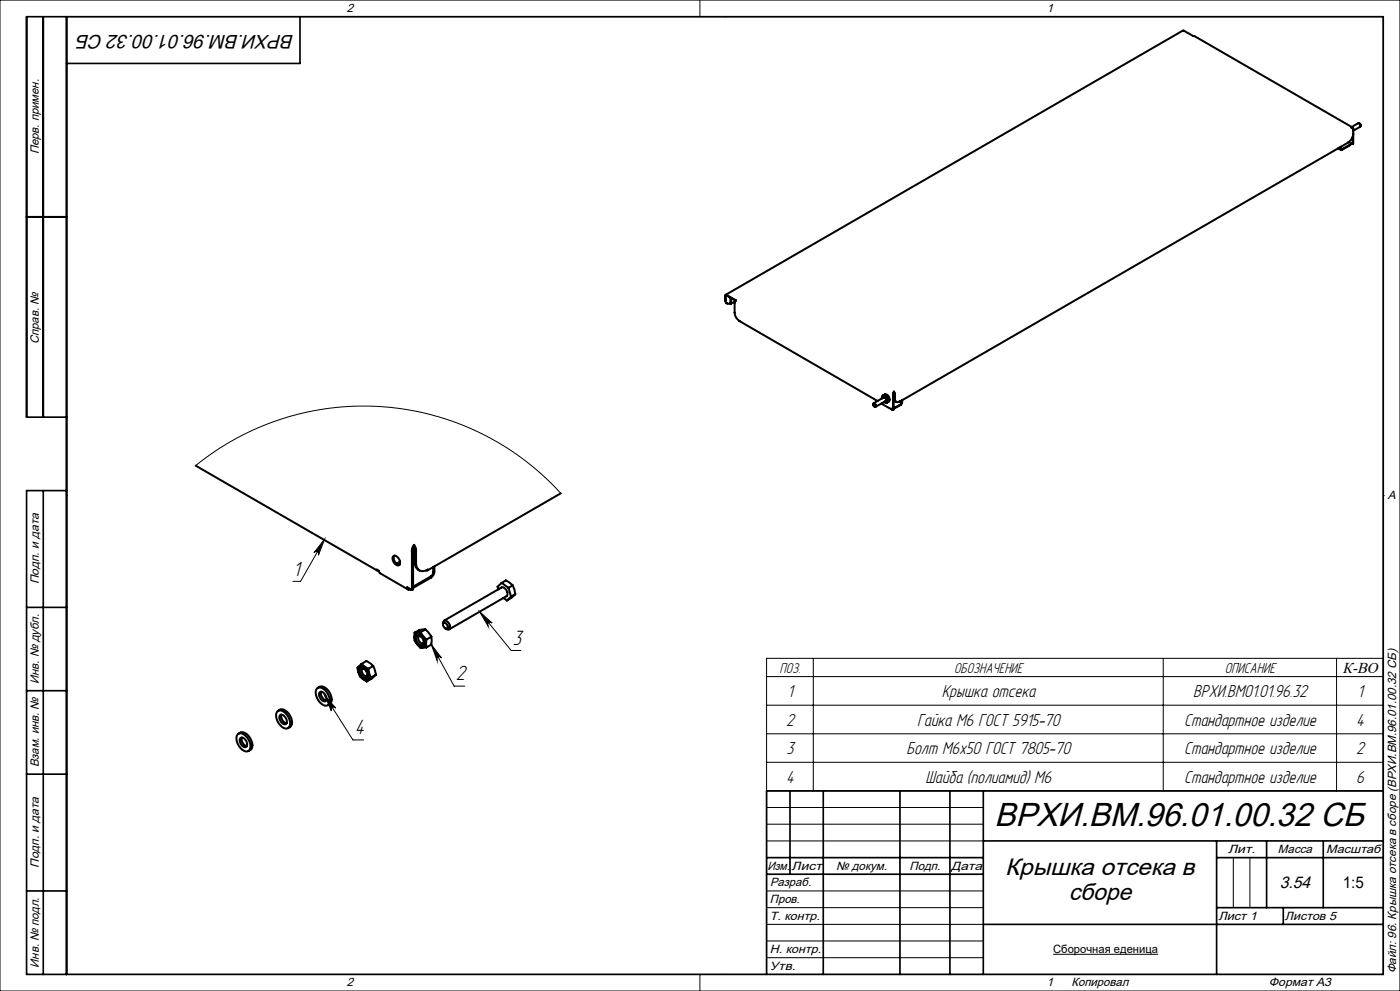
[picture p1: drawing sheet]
<svg xmlns="http://www.w3.org/2000/svg" width="420mm" height="297mm" viewBox="0 0 420 297" stroke-linecap="round" stroke-linejoin="round" font-family="sans-serif">
<g fill="none" stroke="#000" stroke-width=".6">
<path d="M405.5 38.1l2-1.2a.69 .69 0 0 1 .6 1.1l-2.1 1.2M405.8 38.2l-47.5-27.4h-.3l-3.1-1.6-137.2 79.2M406 38.6l-.2-.4h-.4l.6 .6M406 38.6l-.2 4.6M406 38.6h-.1M407.8 37l.3 .2 .1 .5M401.4 44.4l.9 .5M405.4 42.9l-.4 .6-2.6 1.5-.2-.2v-.8M405.8 43.2l-.5-.3-.2 .4-2.6 1.5-.2-.1v-.7M405.8 40.9v2.3M406 40.1a3.7 3.7 0 0 1-1.5 2.6l-134.7 77.7M8 65h12"/>
<path d="M218.1 90.9l-.5-.7v-1.7l.1-.2 3.1 1.7-.4 .7v3a3.3 3.3 0 0 0 1.5 2.5l41.4 24M219.1 89.4v1.4a.86 .86 0 0 1-1 .1 .86 .86 0 0 1-.4-.9v-1.4l.2-.1 2.8 1.6M219.1 89.4l.2 .1M219.3 89.5v1.4h-.3M219.3 89.3l-.2 .1M219.4 89.4l-.1 .1M220.6 90.3l-1.4 .7M264.6 119.4a.67 .67 0 0 1 .4-.9 .67 .67 0 0 1 .9 .6 .92 .92 0 0 1 .4 .9 .92 .92 0 0 1-.7 .8l-.4-.3M265 119.2a.6 .6 0 0 1 .7 .3 .6 .6 0 0 1-.1 .7M265 118.5a1.36 1.36 0 0 1 1.2 2.1M265 118.5l-.2 .1M265.2 119.1l-3.1 1.8"/>
<path d="M265.3 118.4a1.37 1.37 0 0 1 1.2 2M265.3 118.4a1.23 1.23 0 0 1 1.4 .5 1.23 1.23 0 0 1-.2 1.5M265.3 118.4l-.3 .1M267.9 118.2v4.6M268.1 118.1l-.2 .1M268.1 118.1l-.2 4.7M268.2 117.4l.2 .8M268.2 117.4l-.3 .8M268.2 117.5l-.1 .6M268.2 117.5l.1 .6M268.2 117.4v.1M268.3 118.1v1.7l.6 .6"/>
<path d="M268.3 118.7l-.2 .1M268.3 118.1l.1 .1M268.4 118.2v1.3a.86 .86 0 0 0 .4 .9 .86 .86 0 0 0 1-.1l-.1 .1M270.7 119.9l-.1 .9-.3 .5-2.2 1.3M58.7 139.6l54.4 31.4M262 121.3v-.3a.52 .52 0 0 1 .7 .2 .52 .52 0 0 1-.2 .7l-.2-.1M262 121.1a.35 .35 0 0 1 .5 .2 .35 .35 0 0 1-.2 .5l-.3-.4zM264.4 120.9l3.1 1.8M265.8 120.1l-3.1 1.8M266.2 120.6l-.2 .1M266.5 120.4l-.3 .2M267.8 122.7l-.4-.2 .5 .3"/>
<path d="M267.8 122.7h.1M270.5 120v.8l-.3 .4-2.1 1.2M168.2 147.8l-40 23.2M113.3 170.9l-.2 .1-.1-.3 .7 .4 .3 .7 8.5 4.9M117.9 166.8l.2-.2a1.93 1.93 0 0 1 1.7 2.7 1.83 1.83 0 0 1-1.9-2.5zM118.3 166.5a2.03 2.03 0 0 0 1.6 2.8M120 168.3l-1 .6M123.2 176.6a.65 .65 0 0 1-.7 .1 .65 .65 0 0 1-.3-.7l1.4 .8M123.2 176.6h.1M123.6 165.4v11.4M123.9 165.2l-.3 .2M123.9 165.2v11.4l-.3 .2"/>
<path d="M124.2 163.3l-.5 .8-.1 1.3M124.2 163.7l-.3 .6v.9M124.2 163.3l.6 1.1v1M124.2 163.7l.3 .7v.8M124.2 163.3v.4M124.5 165.2a6.6 6.6 0 0 0 .6 5.2l.7 .6M124.5 165.2l.3 .2M124.8 165.4a6.6 6.6 0 0 0 .6 5.2 2.12 2.12 0 0 0 2.9 .1l-.1 .3-.2-.1M130 170l-.1 1.9-.5 .7-5.5 3.2M130.3 169.8v1.5a2.34 2.34 0 0 1-1 1.8l-5.4 3.1M150.5 174.7l1.3-.7 2 1.4M150.5 174.7l-1.2 1.2 .2 .7"/>
<path d="M150.5 174.7l2 1.5M151 179.2l1.1 .7M152.5 176.2l.8 2.6M153.3 178.8l-1.2 1.1M153.8 175.4l.8 2.7M153.8 175.4l-1.3 .8M154.6 178.1l-1.2 1.1-1.3 .7M154.6 178.1l-1.3 .7M108.5 199l-1.1 1a3.9 3.9 0 0 0 2.6 4.2M108.5 199l2 1.4M108.5 199l1.4-.9 2.1 1.5M112 199.6l.7 2.6"/>
<path d="M112 199.6l-1.5 .8M124.4 189.6a3.7 3.7 0 0 0 2 4.6l1.6-.2M124.6 190.2a1.61 1.61 0 0 1 2.4 .9l.3 .6a1.41 1.41 0 0 1-.7 2.3 2.99 2.99 0 0 1-2-3.8zM124.9 190.7a1.32 1.32 0 0 1 2 .9 1.29 1.29 0 0 1-.3 1.9 2.19 2.19 0 0 1-1.7-2.8zM126.2 189.5l-1.8 .1M126.2 189.5l1.8 2.2M126.2 190.7h-.5a1.41 1.41 0 0 0 1.2 2.1l.3-.4M127.6 188.6l1.8 2.2M127.6 188.6a4.9 4.9 0 0 0-3.2 1M127.6 188.6l-1.4 .9M128 191.7v2.3M129.4 190.8v2.4l-1.4 .8"/>
<path d="M129.4 190.8l-1.4 .9M132.9 187.1a.76 .76 0 0 1 .2-1 .76 .76 0 0 1 1 .1l.7 .7a1.2 1.2 0 0 1-.3 1.8l-.9-.4M133.1 186.7a1.16 1.16 0 0 1 1 1.7 1.15 1.15 0 0 1-1-1.7zM133.2 186l17.3-9.9a1.73 1.73 0 0 1 1.4 2.6l-17.2 9.9M71.5 219.9a1.84 1.84 0 0 1 2.8 .3l.8 1.2a2.52 2.52 0 0 1 0 3.4l-.6 .3M83.2 213.2a2.13 2.13 0 0 1 2.9 1l.4 .6a2.33 2.33 0 0 1-.4 3.6 3.8 3.8 0 0 1-2.9-5.2zM83.4 213a2.05 2.05 0 0 1 3.2 .9l.4 .6a2.56 2.56 0 0 1 0 3.4l-.6 .3M84.1 214.3a1.85 1.85 0 0 1 1.7 2.7 1.8 1.8 0 0 1-1.7-2.7zM84.5 214.2a2.15 2.15 0 0 0 1.5 2.5M95.1 206.3a2.05 2.05 0 0 1 2.9 1.1l.4 .6a2.58 2.58 0 0 1 0 3.3 2.72 2.72 0 0 1-3.3-2.1 2.82 2.82 0 0 1 0-2.9zM95.3 206.2a2.05 2.05 0 0 1 3.2 .8l.4 .6a2.56 2.56 0 0 1 0 3.4l-.6 .3M96 207.4a1.8 1.8 0 0 1 1.7 2.7 1.82 1.82 0 0 1-1.7-2.7z"/>
<path d="M96.3 207.3a2.21 2.21 0 0 0 1.6 2.6M107.6 200.1a1.41 1.41 0 0 1 2.4 .6l.3 .6a1.56 1.56 0 0 1-.4 2.4 2.94 2.94 0 0 1-2.3-3.6zM108.2 200.2a2.03 2.03 0 0 1 1.9 2.9 1.65 1.65 0 0 1-2.2-1.8zM109.3 200.4h-.5a1.41 1.41 0 0 0 1.2 2.2l.2-.4M110.5 200.4l.8 2.7M111.3 203.1l-1.3 1.1M112.7 202.2l-1.2 1.2-1.5 .8M112.7 202.2l-1.4 .9M71.3 220.1a2.05 2.05 0 0 1 2.9 1l.4 .6a2.69 2.69 0 0 1 0 3.4 2.73 2.73 0 0 1-3.3-2.1 2.88 2.88 0 0 1 0-2.9zM72.2 221.2a1.82 1.82 0 0 1 1.7 2.6 1.8 1.8 0 0 1-1.7-2.6zM72.6 221a2.19 2.19 0 0 0 1.5 2.6"/>
</g>
<g fill="none" stroke="#000" stroke-width=".3">
<path d="M0 0h420v297h-420zM20 5h395v287h-395zM210 0v5M217.5 5h.1M58.7 139.6l5.4-4.1 6.9-4.2 6.5-3.1 8.4-3.1 6.7-1.7 8.3-1.3 6.1-.4 8.2 .2 8.4 1.1 7.5 1.8 6.4 2.1 7.2 3.1 7.5 4.3 5.4 3.7 5.9 5 4.7 4.8M20 148.5h.1M415 148.5h.1M97.3 161.7l-1.8 4.7a.78 .78 0 0 0-.3-1 .78 .78 0 0 0-1 .2zM97.3 161.7l-7.1 12.5h-2.3M129.4 193.2l3.1 4a.77 .77 0 0 0-1-.3 .77 .77 0 0 0-.4 1zM129.4 193.2l6.8 12.4h3.3M143.9 183.3l3.7 3.4a.77 .77 0 0 0-1-.1 .77 .77 0 0 0-.2 1.1z"/>
<path d="M143.9 183.3l9.5 11.6h2.9M244 197.3v39.7M349 197.3v39.7M401 197.3v39.7M415 197.3h-185v39.7h185M97.4 208.4l3.3 3.8a.78 .78 0 0 0-1-.2 .78 .78 0 0 0-.3 1.1zM97.4 208.4l8.5 13.4h3.2M230 202.8h185M230 211.3h185M230 219.9h185M230 228.5h185M230 242h65"/>
<path d="M230 247h65M230 252h65M370 257v15M375 257v15M230 267h65M230 272h65M230 277h65M210 292v5M217.5 292h.1M230 282h65M230 287h65M316 286h31.4"/>
</g>
<g fill="none" stroke="#000" stroke-width=".5">
<path d="M13 5v120M20 5v287M90 5v14h-70M8 65h12M20 125h-12v-120h407v287h-407v-145h12M13 147v145M8 182h12M8 207h12M8 232h12M237 237v25M247 237v55M270 237v55"/>
<path d="M285 237v55M295 237v55M415 237h-185v55M230 257h65M295 252h120M365 252v40M365 257h50M380 252v20M397 252v20M8 267h12M230 262h65M295 277h120"/>
<path d="M365 272h50M385 272v5"/>
</g>
<path d="M97.3 161.7l-1.8 4.7a.78 .78 0 0 0-.3-1 .78 .78 0 0 0-1 .2zM143.9 183.3l3.7 3.4a.77 .77 0 0 0-1-.1 .77 .77 0 0 0-.2 1.1zM129.4 193.2l3.1 4a.77 .77 0 0 0-1-.3 .77 .77 0 0 0-.4 1zM97.4 208.4l3.3 3.8a.78 .78 0 0 0-1-.2 .78 .78 0 0 0-.3 1.1z" fill="#000"/>
<text font-size="10" x="298.3" y="247.6">ВРХИ.ВМ.96.01.00.32 СБ</text>
<g font-size="7.1">
<text x="301.5" y="262.3">Крышка отсека в</text>
<text x="320.6" y="269.8">сборе</text>
</g>
<g font-size="6.9">
<text x="87.9" y="172.5">1</text>
<text x="153.9" y="193.2">3</text>
<text x="136.8" y="203.9">2</text>
<text x="106.4" y="220.1">4</text>
</g>
<g font-size="5.8">
<text x="88.3" y="10.4" transform="rotate(-180 88.3 10.4)">ВРХИ.ВМ.96.01.00.32 СБ</text>
<text x="236.2" y="208.9">1</text>
<text x="282.5" y="208.9">Крышка отсека</text>
<text x="358" y="208.9">ВРХИ.ВМ01.01.96.32</text>
<text x="407.2" y="208.9">1</text>
<text x="235.9" y="217.5">2</text>
<text x="275.1" y="217.5">Гайка M6 ГОСТ 5915-70</text>
<text x="355.3" y="217.5">Стандартное изделие</text>
<text x="406.9" y="217.5">4</text>
<text x="236" y="226">3</text>
<text x="272" y="226">Болт M6x50 ГОСТ 7805-70</text>
<text x="355.3" y="226">Стандартное изделие</text>
<text x="406.8" y="226">2</text>
<text x="235.8" y="234.6">4</text>
<text x="277.7" y="234.6">Шайба (полиамид) М6</text>
<text x="355.3" y="234.6">Стандартное изделие</text>
<text x="406.9" y="234.6">6</text>
</g>
<text font-size="5" x="383.9" y="266">3.54</text>
<g font-size="4.8">
<text x="367.5" y="201.7">ОПИСАНИЕ</text>
<text x="402.8" y="266">1:5</text>
</g>
<g font-size="4.7">
<text x="233.9" y="201.8">ПОЗ.</text>
<text x="286.3" y="201.8">ОБОЗНАЧЕНИЕ</text>
<text x="402.8" y="201.7">К-ВО</text>
</g>
<g font-size="3.6">
<text x="104" y="3.6">2</text>
<text x="314" y="3.6">1</text>
<text x="11.6" y="46.3" transform="rotate(-90 11.6 46.3)">Перв. примен.</text>
<text x="11.6" y="103.2" transform="rotate(-90 11.6 103.2)">Справ. №</text>
<text x="416.4" y="149.6">A</text>
<text x="11.6" y="175.1" transform="rotate(-90 11.6 175.1)">Подп. и дата</text>
<text x="11.6" y="205" transform="rotate(-90 11.6 205)">Инв. № дубл.</text>
<text x="11.6" y="230" transform="rotate(-90 11.6 230)">Взам. инв. №</text>
<text x="368.4" y="255.6">Лит.</text>
<text x="383.4" y="255.6">Масса</text>
<text x="397.8" y="255.6">Масштаб</text>
<text x="11.6" y="260.1" transform="rotate(-90 11.6 260.1)">Подп. и дата</text>
<text x="230.2" y="260.6">Изм.</text>
<text x="237.5" y="260.6">Лист</text>
<text x="250.9" y="260.6">№ докум.</text>
<text x="272.9" y="260.6">Подп.</text>
<text x="285.4" y="260.6">Дата</text>
<text x="231" y="265.6">Разраб.</text>
<text x="231" y="275.6">Т. контр.</text>
<text x="231" y="270.6">Пров.</text>
<text x="365.5" y="275.6">Лист 1</text>
<text x="385.5" y="275.6">Листов 5</text>
<text x="231" y="285.6">Н. контр.</text>
<text x="11.6" y="290" transform="rotate(-90 11.6 290)">Инв. № подл.</text>
<text x="231" y="290.6">Утв.</text>
<text x="418.9" y="291.8" transform="rotate(-90 418.9 291.8)">Файл: 96. Крышка отсека в сборе (ВРХИ.ВМ.96.01.00.32 СБ)</text>
<text x="104" y="295.6">2</text>
<text x="314" y="295.6">1</text>
<text x="321.5" y="295.6">Копировал</text>
<text x="380.7" y="295.6">Формат А3</text>
</g>
<text font-size="3.4" x="316" y="285.6">Сборочная еденица</text>
</svg>
